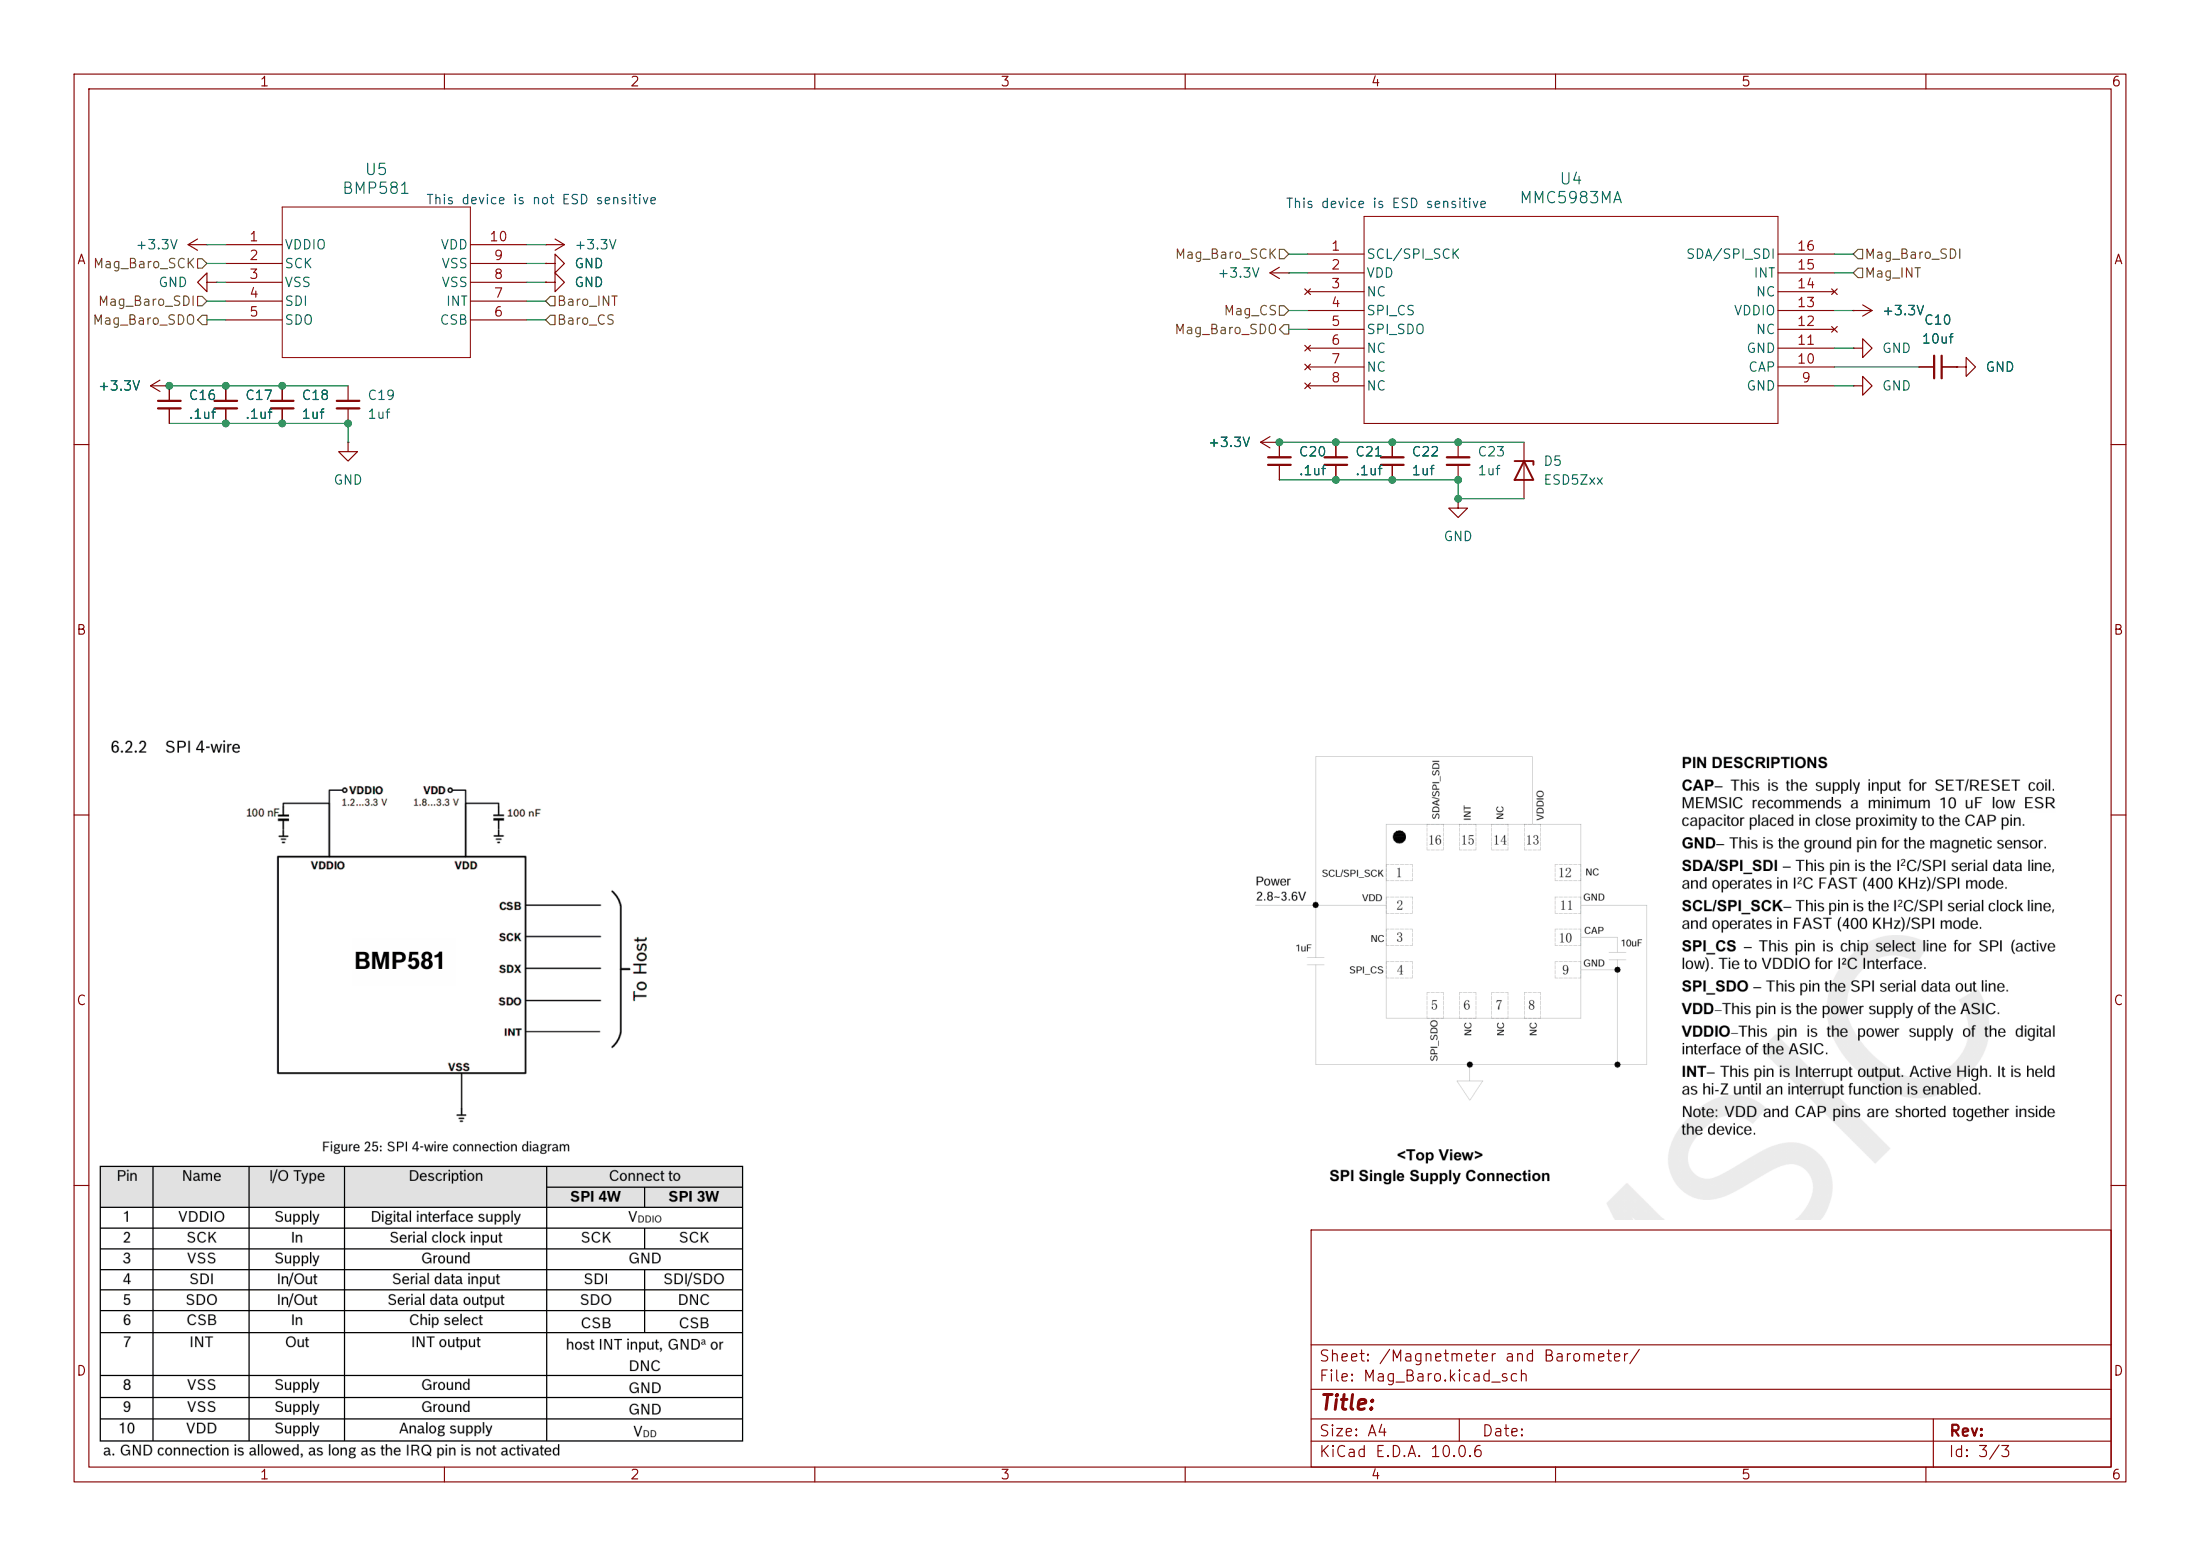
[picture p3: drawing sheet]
(kicad_sch
 (version 20260306)
 (generator "eeschema")
 (generator_version "10.0")
 (paper "A4")
 (lib_symbols
  (symbol "BMP581:BMP581"
   (pin_names
    (offset 0.254)) (exclude_from_sim no) (in_bom yes) (on_board yes)
   (in_pos_files yes)
   (duplicate_pin_numbers_are_jumpers no)
   (property "Reference" "U" (at 20.32 10.16 0) (show_name no) (do_not_autoplace no) (effects (font (size 1.524 1.524))))
   (property "Value" "BMP581" (at 20.32 7.62 0) (show_name no) (do_not_autoplace no) (effects (font (size 1.524 1.524))))
   (property "Footprint" "QFN10_BMP581_BOS" (at 0 0 0) (show_name no) (do_not_autoplace no) (hide yes) (effects (font (size 1.27 1.27)
    (italic yes))))
   (property "Datasheet" "BMP581" (at 0 0 0) (show_name no) (do_not_autoplace no) (hide yes) (effects (font (size 1.27 1.27)
    (italic yes))))
   (property "Description" "" (at 0 0 0) (show_name no) (do_not_autoplace no) (hide yes) (effects (font (size 1.27 1.27))))
   (property "ki_locked" "" (at 0 0 0) (show_name no) (do_not_autoplace no) (effects (font (size 1.27 1.27))))
   (symbol "BMP581_0_1"
    (polyline (pts (xy 7.62 5.08) (xy 7.62 -15.24)) (stroke (width 0.127) (type default)) (fill (type none)))
    (polyline (pts (xy 7.62 -15.24) (xy 33.02 -15.24)) (stroke (width 0.127) (type default)) (fill (type none)))
    (polyline (pts (xy 33.02 5.08) (xy 7.62 5.08)) (stroke (width 0.127) (type default)) (fill (type none)))
    (polyline (pts (xy 33.02 -15.24) (xy 33.02 5.08)) (stroke (width 0.127) (type default)) (fill (type none)))
    (pin power_in line (at 0 0 0) (length 7.62) (name "VDDIO" (effects (font (size 1.27 1.27)))) (number "1" (effects (font (size 1.27 1.27)))))
    (pin unspecified line (at 0 -2.54 0) (length 7.62) (name "SCK" (effects (font (size 1.27 1.27)))) (number "2" (effects (font (size 1.27 1.27)))))
    (pin power_out line (at 0 -5.08 0) (length 7.62) (name "VSS" (effects (font (size 1.27 1.27)))) (number "3" (effects (font (size 1.27 1.27)))))
    (pin unspecified line (at 0 -7.62 0) (length 7.62) (name "SDI" (effects (font (size 1.27 1.27)))) (number "4" (effects (font (size 1.27 1.27)))))
    (pin unspecified line (at 0 -10.16 0) (length 7.62) (name "SDO" (effects (font (size 1.27 1.27)))) (number "5" (effects (font (size 1.27 1.27)))))
    (pin unspecified line (at 40.64 -10.16 180) (length 7.62) (name "CSB" (effects (font (size 1.27 1.27)))) (number "6" (effects (font (size 1.27 1.27)))))
    (pin input line (at 40.64 -7.62 180) (length 7.62) (name "INT" (effects (font (size 1.27 1.27)))) (number "7" (effects (font (size 1.27 1.27)))))
    (pin power_out line (at 40.64 -5.08 180) (length 7.62) (name "VSS" (effects (font (size 1.27 1.27)))) (number "8" (effects (font (size 1.27 1.27)))))
    (pin power_out line (at 40.64 -2.54 180) (length 7.62) (name "VSS" (effects (font (size 1.27 1.27)))) (number "9" (effects (font (size 1.27 1.27)))))
    (pin power_in line (at 40.64 0 180) (length 7.62) (name "VDD" (effects (font (size 1.27 1.27)))) (number "10" (effects (font (size 1.27 1.27))))))
   (embedded_fonts no))
  (symbol "Device:C_Small"
   (pin_numbers (hide yes))
   (pin_names
    (offset 0.254) (hide yes)) (exclude_from_sim no) (in_bom yes) (on_board yes)
   (in_pos_files yes)
   (duplicate_pin_numbers_are_jumpers no)
   (property "Reference" "C" (at 0.254 1.778 0) (show_name no) (do_not_autoplace no) (effects (font (size 1.27 1.27)) (justify left)))
   (property "Value" "C_Small" (at 0.254 -2.032 0) (show_name no) (do_not_autoplace no) (effects (font (size 1.27 1.27)) (justify left)))
   (property "Footprint" "" (at 0 0 0) (show_name no) (do_not_autoplace no) (hide yes) (effects (font (size 1.27 1.27))))
   (property "Datasheet" "" (at 0 0 0) (show_name no) (do_not_autoplace no) (hide yes) (effects (font (size 1.27 1.27))))
   (property "Description" "Unpolarized capacitor, small symbol" (at 0 -10.16 0) (show_name no) (do_not_autoplace no) (hide yes) (effects (font (size 1.27 1.27))))
   (symbol "C_Small_0_1"
    (polyline (pts (xy -1.524 0.508) (xy 1.524 0.508)) (stroke (width 0.3048) (type default)) (fill (type none)))
    (polyline (pts (xy -1.524 -0.508) (xy 1.524 -0.508)) (stroke (width 0.3048) (type default)) (fill (type none))))
   (symbol "C_Small_1_1"
    (pin passive line (at 0 2.54 270) (length 2.032) (name "" (effects (font (size 1.27 1.27)))) (number "1" (effects (font (size 1.27 1.27)))))
    (pin passive line (at 0 -2.54 90) (length 2.032) (name "" (effects (font (size 1.27 1.27)))) (number "2" (effects (font (size 1.27 1.27))))))
   (embedded_fonts no))
  (symbol "Diode:ESD5Zxx"
   (pin_numbers (hide yes))
   (pin_names (hide yes)) (exclude_from_sim no) (in_bom yes) (on_board yes)
   (in_pos_files yes)
   (duplicate_pin_numbers_are_jumpers no)
   (property "Reference" "D" (at 0 2.54 0) (show_name no) (do_not_autoplace no) (effects (font (size 1.27 1.27))))
   (property "Value" "ESD5Zxx" (at 0 -2.54 0) (show_name no) (do_not_autoplace no) (effects (font (size 1.27 1.27))))
   (property "Footprint" "Diode_SMD:D_SOD-523" (at 0 -4.445 0) (show_name no) (do_not_autoplace no) (hide yes) (effects (font (size 1.27 1.27))))
   (property "Datasheet" "https://www.onsemi.com/pdf/datasheet/esd5z2.5t1-d.pdf" (at 0 0 0) (show_name no) (do_not_autoplace no) (hide yes) (effects (font (size 1.27 1.27))))
   (property "Description" "ESD Protection Diode, SOD-523" (at 0 0 0) (show_name no) (do_not_autoplace no) (hide yes) (effects (font (size 1.27 1.27))))
   (symbol "ESD5Zxx_0_1"
    (polyline (pts (xy -1.27 -1.27) (xy -1.27 1.27) (xy -0.762 1.27)) (stroke (width 0.254) (type default)) (fill (type none)))
    (polyline (pts (xy 1.27 0) (xy -1.27 0)) (stroke (width 0) (type default)) (fill (type none)))
    (polyline (pts (xy 1.27 -1.27) (xy 1.27 1.27) (xy -1.27 0) (xy 1.27 -1.27)) (stroke (width 0.254) (type default)) (fill (type none))))
   (symbol "ESD5Zxx_1_1"
    (pin passive line (at -3.81 0 0) (length 2.54) (name "K" (effects (font (size 1.27 1.27)))) (number "1" (effects (font (size 1.27 1.27)))))
    (pin passive line (at 3.81 0 180) (length 2.54) (name "A" (effects (font (size 1.27 1.27)))) (number "2" (effects (font (size 1.27 1.27))))))
   (embedded_fonts no))
  (symbol "MMC5983MA:MMC5983MA"
   (pin_names
    (offset 0.254)) (exclude_from_sim no) (in_bom yes) (on_board yes)
   (in_pos_files yes)
   (duplicate_pin_numbers_are_jumpers no)
   (property "Reference" "U" (at 35.56 10.16 0) (show_name no) (do_not_autoplace no) (effects (font (size 1.524 1.524))))
   (property "Value" "MMC5983MA" (at 35.56 7.62 0) (show_name no) (do_not_autoplace no) (effects (font (size 1.524 1.524))))
   (property "Footprint" "MMC5983MA_MEM" (at 0 0 0) (show_name no) (do_not_autoplace no) (hide yes) (effects (font (size 1.27 1.27)
    (italic yes))))
   (property "Datasheet" "MMC5983MA" (at 0 0 0) (show_name no) (do_not_autoplace no) (hide yes) (effects (font (size 1.27 1.27)
    (italic yes))))
   (property "Description" "" (at 0 0 0) (show_name no) (do_not_autoplace no) (hide yes) (effects (font (size 1.27 1.27))))
   (property "ki_locked" "" (at 0 0 0) (show_name no) (do_not_autoplace no) (effects (font (size 1.27 1.27))))
   (symbol "MMC5983MA_0_1"
    (polyline (pts (xy 7.62 5.08) (xy 7.62 -22.86)) (stroke (width 0.127) (type default)) (fill (type none)))
    (polyline (pts (xy 7.62 -22.86) (xy 63.5 -22.86)) (stroke (width 0.127) (type default)) (fill (type none)))
    (polyline (pts (xy 63.5 5.08) (xy 7.62 5.08)) (stroke (width 0.127) (type default)) (fill (type none)))
    (polyline (pts (xy 63.5 -22.86) (xy 63.5 5.08)) (stroke (width 0.127) (type default)) (fill (type none)))
    (pin input line (at 0 0 0) (length 7.62) (name "SCL/SPI_SCK" (effects (font (size 1.27 1.27)))) (number "1" (effects (font (size 1.27 1.27)))))
    (pin power_in line (at 0 -2.54 0) (length 7.62) (name "VDD" (effects (font (size 1.27 1.27)))) (number "2" (effects (font (size 1.27 1.27)))))
    (pin no_connect line (at 0 -5.08 0) (length 7.62) (name "NC" (effects (font (size 1.27 1.27)))) (number "3" (effects (font (size 1.27 1.27)))))
    (pin input line (at 0 -7.62 0) (length 7.62) (name "SPI_CS" (effects (font (size 1.27 1.27)))) (number "4" (effects (font (size 1.27 1.27)))))
    (pin output line (at 0 -10.16 0) (length 7.62) (name "SPI_SDO" (effects (font (size 1.27 1.27)))) (number "5" (effects (font (size 1.27 1.27)))))
    (pin no_connect line (at 0 -12.7 0) (length 7.62) (name "NC" (effects (font (size 1.27 1.27)))) (number "6" (effects (font (size 1.27 1.27)))))
    (pin no_connect line (at 0 -15.24 0) (length 7.62) (name "NC" (effects (font (size 1.27 1.27)))) (number "7" (effects (font (size 1.27 1.27)))))
    (pin no_connect line (at 0 -17.78 0) (length 7.62) (name "NC" (effects (font (size 1.27 1.27)))) (number "8" (effects (font (size 1.27 1.27)))))
    (pin power_out line (at 71.12 -17.78 180) (length 7.62) (name "GND" (effects (font (size 1.27 1.27)))) (number "9" (effects (font (size 1.27 1.27)))))
    (pin power_in line (at 71.12 -15.24 180) (length 7.62) (name "CAP" (effects (font (size 1.27 1.27)))) (number "10" (effects (font (size 1.27 1.27)))))
    (pin power_out line (at 71.12 -12.7 180) (length 7.62) (name "GND" (effects (font (size 1.27 1.27)))) (number "11" (effects (font (size 1.27 1.27)))))
    (pin no_connect line (at 71.12 -10.16 180) (length 7.62) (name "NC" (effects (font (size 1.27 1.27)))) (number "12" (effects (font (size 1.27 1.27)))))
    (pin power_in line (at 71.12 -7.62 180) (length 7.62) (name "VDDIO" (effects (font (size 1.27 1.27)))) (number "13" (effects (font (size 1.27 1.27)))))
    (pin no_connect line (at 71.12 -5.08 180) (length 7.62) (name "NC" (effects (font (size 1.27 1.27)))) (number "14" (effects (font (size 1.27 1.27)))))
    (pin output line (at 71.12 -2.54 180) (length 7.62) (name "INT" (effects (font (size 1.27 1.27)))) (number "15" (effects (font (size 1.27 1.27)))))
    (pin bidirectional line (at 71.12 0 180) (length 7.62) (name "SDA/SPI_SDI" (effects (font (size 1.27 1.27)))) (number "16" (effects (font (size 1.27 1.27))))))
   (embedded_fonts no))
  (symbol "power:+3.3V"
   (power global)
   (pin_numbers (hide yes))
   (pin_names
    (offset 0) (hide yes)) (exclude_from_sim no) (in_bom yes) (on_board yes)
   (in_pos_files yes)
   (duplicate_pin_numbers_are_jumpers no)
   (property "Reference" "#PWR" (at 0 -3.81 0) (show_name no) (do_not_autoplace no) (hide yes) (effects (font (size 1.27 1.27))))
   (property "Value" "+3.3V" (at 0 3.556 0) (show_name no) (do_not_autoplace no) (effects (font (size 1.27 1.27))))
   (property "Footprint" "" (at 0 0 0) (show_name no) (do_not_autoplace no) (hide yes) (effects (font (size 1.27 1.27))))
   (property "Datasheet" "" (at 0 0 0) (show_name no) (do_not_autoplace no) (hide yes) (effects (font (size 1.27 1.27))))
   (property "Description" "Power symbol creates a global label with name \"+3.3V\"" (at 0 0 0) (show_name no) (do_not_autoplace no) (hide yes) (effects (font (size 1.27 1.27))))
   (symbol "+3.3V_0_1"
    (polyline (pts (xy -0.762 1.27) (xy 0 2.54)) (stroke (width 0) (type default)) (fill (type none)))
    (polyline (pts (xy 0 2.54) (xy 0.762 1.27)) (stroke (width 0) (type default)) (fill (type none)))
    (polyline (pts (xy 0 0) (xy 0 2.54)) (stroke (width 0) (type default)) (fill (type none))))
   (symbol "+3.3V_1_1"
    (pin power_in line (at 0 0 90) (length 0) (name "" (effects (font (size 1.27 1.27)))) (number "1" (effects (font (size 1.27 1.27))))))
   (embedded_fonts no))
  (symbol "power:GND"
   (power global)
   (pin_numbers (hide yes))
   (pin_names
    (offset 0) (hide yes)) (exclude_from_sim no) (in_bom yes) (on_board yes)
   (in_pos_files yes)
   (duplicate_pin_numbers_are_jumpers no)
   (property "Reference" "#PWR" (at 0 -6.35 0) (show_name no) (do_not_autoplace no) (hide yes) (effects (font (size 1.27 1.27))))
   (property "Value" "GND" (at 0 -3.81 0) (show_name no) (do_not_autoplace no) (effects (font (size 1.27 1.27))))
   (property "Footprint" "" (at 0 0 0) (show_name no) (do_not_autoplace no) (hide yes) (effects (font (size 1.27 1.27))))
   (property "Datasheet" "" (at 0 0 0) (show_name no) (do_not_autoplace no) (hide yes) (effects (font (size 1.27 1.27))))
   (property "Description" "Power symbol creates a global label with name \"GND\" , ground" (at 0 0 0) (show_name no) (do_not_autoplace no) (hide yes) (effects (font (size 1.27 1.27))))
   (symbol "GND_0_1"
    (polyline (pts (xy 0 0) (xy 0 -1.27) (xy 1.27 -1.27) (xy 0 -2.54) (xy -1.27 -1.27) (xy 0 -1.27)) (stroke (width 0) (type default)) (fill (type none))))
   (symbol "GND_1_1"
    (pin power_in line (at 0 0 270) (length 0) (name "" (effects (font (size 1.27 1.27)))) (number "1" (effects (font (size 1.27 1.27))))))
   (embedded_fonts no)))
 (text "This device is not ESD sensitive\n"
  (exclude_from_sim no)
  (at 73.152 27.178 0)
  (effects (font (size 1.27 1.27))))
 (text "This device is ESD sensitive\n"
  (exclude_from_sim no)
  (at 187.198 27.686 0)
  (effects (font (size 1.27 1.27))))
 (junction
  (at 38.1 57.15)
  (diameter 0)
  (color 0 0 0 0))
 (junction
  (at 196.85 67.31)
  (diameter 0)
  (color 0 0 0 0))
 (junction
  (at 196.85 59.69)
  (diameter 0)
  (color 0 0 0 0))
 (junction
  (at 30.48 57.15)
  (diameter 0)
  (color 0 0 0 0))
 (junction
  (at 38.1 52.07)
  (diameter 0)
  (color 0 0 0 0))
 (junction
  (at 180.34 64.77)
  (diameter 0)
  (color 0 0 0 0))
 (junction
  (at 30.48 52.07)
  (diameter 0)
  (color 0 0 0 0))
 (junction
  (at 180.34 59.69)
  (diameter 0)
  (color 0 0 0 0))
 (junction
  (at 46.99 57.15)
  (diameter 0)
  (color 0 0 0 0))
 (junction
  (at 196.85 64.77)
  (diameter 0)
  (color 0 0 0 0))
 (junction
  (at 22.86 52.07)
  (diameter 0)
  (color 0 0 0 0))
 (junction
  (at 172.72 59.69)
  (diameter 0)
  (color 0 0 0 0))
 (junction
  (at 187.96 64.77)
  (diameter 0)
  (color 0 0 0 0))
 (junction
  (at 187.96 59.69)
  (diameter 0)
  (color 0 0 0 0))
 (wire
  (pts (xy 196.85 59.69) (xy 205.74 59.69))
  (stroke (width 0) (type default)))
 (wire
  (pts (xy 30.48 57.15) (xy 38.1 57.15))
  (stroke (width 0) (type default)))
 (wire
  (pts (xy 73.66 38.1) (xy 71.12 38.1))
  (stroke (width 0) (type default)))
 (wire
  (pts (xy 196.85 67.31) (xy 196.85 64.77))
  (stroke (width 0) (type default)))
 (wire
  (pts (xy 38.1 52.07) (xy 46.99 52.07))
  (stroke (width 0) (type default)))
 (wire
  (pts (xy 73.66 43.18) (xy 71.12 43.18))
  (stroke (width 0) (type default)))
 (wire
  (pts (xy 46.99 59.69) (xy 46.99 57.15))
  (stroke (width 0) (type default)))
 (wire
  (pts (xy 29.21 38.1) (xy 30.48 38.1))
  (stroke (width 0) (type default)))
 (wire
  (pts (xy 27.94 43.18) (xy 30.48 43.18))
  (stroke (width 0) (type default)))
 (wire
  (pts (xy 27.94 35.56) (xy 30.48 35.56))
  (stroke (width 0) (type default)))
 (wire
  (pts (xy 187.96 59.69) (xy 196.85 59.69))
  (stroke (width 0) (type default)))
 (wire
  (pts (xy 172.72 64.77) (xy 180.34 64.77))
  (stroke (width 0) (type default)))
 (wire
  (pts (xy 73.66 35.56) (xy 71.12 35.56))
  (stroke (width 0) (type default)))
 (wire
  (pts (xy 71.12 33.02) (xy 73.66 33.02))
  (stroke (width 0) (type default)))
 (wire
  (pts (xy 196.85 67.31) (xy 205.74 67.31))
  (stroke (width 0) (type default)))
 (wire
  (pts (xy 27.94 40.64) (xy 30.48 40.64))
  (stroke (width 0) (type default)))
 (wire
  (pts (xy 173.99 41.91) (xy 176.53 41.91))
  (stroke (width 0) (type default)))
 (wire
  (pts (xy 250.19 34.29) (xy 247.65 34.29))
  (stroke (width 0) (type default)))
 (wire
  (pts (xy 187.96 64.77) (xy 196.85 64.77))
  (stroke (width 0) (type default)))
 (wire
  (pts (xy 180.34 59.69) (xy 187.96 59.69))
  (stroke (width 0) (type default)))
 (wire
  (pts (xy 30.48 52.07) (xy 38.1 52.07))
  (stroke (width 0) (type default)))
 (wire
  (pts (xy 27.94 33.02) (xy 30.48 33.02))
  (stroke (width 0) (type default)))
 (wire
  (pts (xy 173.99 36.83) (xy 176.53 36.83))
  (stroke (width 0) (type default)))
 (wire
  (pts (xy 247.65 49.53) (xy 259.08 49.53))
  (stroke (width 0) (type default)))
 (wire
  (pts (xy 22.86 52.07) (xy 30.48 52.07))
  (stroke (width 0) (type default)))
 (wire
  (pts (xy 250.19 52.07) (xy 247.65 52.07))
  (stroke (width 0) (type default)))
 (wire
  (pts (xy 22.86 57.15) (xy 30.48 57.15))
  (stroke (width 0) (type default)))
 (wire
  (pts (xy 172.72 59.69) (xy 180.34 59.69))
  (stroke (width 0) (type default)))
 (wire
  (pts (xy 71.12 40.64) (xy 73.66 40.64))
  (stroke (width 0) (type default)))
 (wire
  (pts (xy 38.1 57.15) (xy 46.99 57.15))
  (stroke (width 0) (type default)))
 (wire
  (pts (xy 247.65 36.83) (xy 250.19 36.83))
  (stroke (width 0) (type default)))
 (wire
  (pts (xy 180.34 64.77) (xy 187.96 64.77))
  (stroke (width 0) (type default)))
 (wire
  (pts (xy 173.99 44.45) (xy 176.53 44.45))
  (stroke (width 0) (type default)))
 (wire
  (pts (xy 247.65 41.91) (xy 250.19 41.91))
  (stroke (width 0) (type default)))
 (wire
  (pts (xy 250.19 46.99) (xy 247.65 46.99))
  (stroke (width 0) (type default)))
 (wire
  (pts (xy 173.99 34.29) (xy 176.53 34.29))
  (stroke (width 0) (type default)))
 (image
  (at 57.15 177.165)
  (data))
 (image
  (at 224.79 127)
  (data))
 (image
  (at 54.61 127.635)
  (data))
 (hierarchical_label "Mag_CS"
  (shape input)
  (at 173.99 41.91 180)
  (effects (font (size 1.27 1.27)) (justify right)))
 (hierarchical_label "Mag_Baro_SDI"
  (shape input)
  (at 27.94 40.64 180)
  (effects (font (size 1.27 1.27)) (justify right)))
 (hierarchical_label "Mag_Baro_SCK"
  (shape input)
  (at 27.94 35.56 180)
  (effects (font (size 1.27 1.27)) (justify right)))
 (hierarchical_label "Mag_Baro_SCK"
  (shape input)
  (at 173.99 34.29 180)
  (effects (font (size 1.27 1.27)) (justify right)))
 (hierarchical_label "Mag_INT"
  (shape input)
  (at 250.19 36.83 0)
  (effects (font (size 1.27 1.27)) (justify left)))
 (hierarchical_label "Baro_INT"
  (shape input)
  (at 73.66 40.64 0)
  (effects (font (size 1.27 1.27)) (justify left)))
 (hierarchical_label "Mag_Baro_SDO"
  (shape output)
  (at 27.94 43.18 180)
  (effects (font (size 1.27 1.27)) (justify right)))
 (hierarchical_label "Mag_Baro_SDI"
  (shape input)
  (at 250.19 34.29 0)
  (effects (font (size 1.27 1.27)) (justify left)))
 (hierarchical_label "Mag_Baro_SDO"
  (shape output)
  (at 173.99 44.45 180)
  (effects (font (size 1.27 1.27)) (justify right)))
 (hierarchical_label "Baro_CS"
  (shape input)
  (at 73.66 43.18 0)
  (effects (font (size 1.27 1.27)) (justify left)))
 (symbol
  (lib_id "power:+3.3V")
  (at 73.66 33.02 270)
  (unit 1)
  (body_style 1)
  (exclude_from_sim no)
  (in_bom yes)
  (on_board yes)
  (in_pos_files yes)
  (dnp no)
  (fields_autoplaced yes)
  (property "Reference" "#PWR022" (at 69.85 33.02 0) (hide yes) (show_name no) (do_not_autoplace no) (effects (font (size 1.27 1.27))))
  (property "Value" "+3.3V" (at 77.47 33.0199 90) (show_name no) (do_not_autoplace no) (effects (font (size 1.27 1.27)) (justify left)))
  (property "Footprint" "" (at 73.66 33.02 0) (hide yes) (show_name no) (do_not_autoplace no) (effects (font (size 1.27 1.27))))
  (property "Datasheet" "" (at 73.66 33.02 0) (hide yes) (show_name no) (do_not_autoplace no) (effects (font (size 1.27 1.27))))
  (property "Description" "Power symbol creates a global label with name \"+3.3V\"" (at 73.66 33.02 0) (hide yes) (show_name no) (do_not_autoplace no) (effects (font (size 1.27 1.27))))
  (pin "1"))
 (symbol
  (lib_id "power:GND")
  (at 196.85 67.31 0)
  (unit 1)
  (body_style 1)
  (exclude_from_sim no)
  (in_bom yes)
  (on_board yes)
  (in_pos_files yes)
  (dnp no)
  (fields_autoplaced yes)
  (property "Reference" "#PWR033" (at 196.85 73.66 0) (hide yes) (show_name no) (do_not_autoplace no) (effects (font (size 1.27 1.27))))
  (property "Value" "GND" (at 196.85 72.39 0) (show_name no) (do_not_autoplace no) (effects (font (size 1.27 1.27))))
  (property "Footprint" "" (at 196.85 67.31 0) (hide yes) (show_name no) (do_not_autoplace no) (effects (font (size 1.27 1.27))))
  (property "Datasheet" "" (at 196.85 67.31 0) (hide yes) (show_name no) (do_not_autoplace no) (effects (font (size 1.27 1.27))))
  (property "Description" "Power symbol creates a global label with name \"GND\" , ground" (at 196.85 67.31 0) (hide yes) (show_name no) (do_not_autoplace no) (effects (font (size 1.27 1.27))))
  (pin "1"))
 (symbol
  (lib_id "Device:C_Small")
  (at 30.48 54.61 0)
  (unit 1)
  (body_style 1)
  (exclude_from_sim no)
  (in_bom yes)
  (on_board yes)
  (in_pos_files yes)
  (dnp no)
  (fields_autoplaced yes)
  (property "Reference" "C17" (at 33.02 53.3399 0) (show_name no) (do_not_autoplace no) (effects (font (size 1.27 1.27)) (justify left)))
  (property "Value" ".1uf" (at 33.02 55.8799 0) (show_name no) (do_not_autoplace no) (effects (font (size 1.27 1.27)) (justify left)))
  (property "Footprint" "Capacitor_SMD:C_0805_2012Metric_Pad1.18x1.45mm_HandSolder" (at 30.48 54.61 0) (hide yes) (show_name no) (do_not_autoplace no) (effects (font (size 1.27 1.27))))
  (property "Datasheet" "" (at 30.48 54.61 0) (hide yes) (show_name no) (do_not_autoplace no) (effects (font (size 1.27 1.27))))
  (property "Description" "Unpolarized capacitor, small symbol" (at 30.48 64.77 0) (hide yes) (show_name no) (do_not_autoplace no) (effects (font (size 1.27 1.27))))
  (pin "2")
  (pin "1"))
 (symbol
  (lib_id "BMP581:BMP581")
  (at 30.48 33.02 0)
  (unit 1)
  (body_style 1)
  (exclude_from_sim no)
  (in_bom yes)
  (on_board yes)
  (in_pos_files yes)
  (dnp no)
  (fields_autoplaced yes)
  (property "Reference" "U5" (at 50.8 22.86 0) (show_name no) (do_not_autoplace no) (effects (font (size 1.524 1.524))))
  (property "Value" "BMP581" (at 50.8 25.4 0) (show_name no) (do_not_autoplace no) (effects (font (size 1.524 1.524))))
  (property "Footprint" "BMP581:QFN10_BMP581_BOS" (at 30.48 33.02 0) (hide yes) (show_name no) (do_not_autoplace no) (effects (font (size 1.27 1.27)
    (italic yes))))
  (property "Datasheet" "BMP581" (at 30.48 33.02 0) (hide yes) (show_name no) (do_not_autoplace no) (effects (font (size 1.27 1.27)
    (italic yes))))
  (property "Description" "" (at 30.48 33.02 0) (hide yes) (show_name no) (do_not_autoplace no) (effects (font (size 1.27 1.27))))
  (pin "1")
  (pin "4")
  (pin "3")
  (pin "2")
  (pin "8")
  (pin "6")
  (pin "7")
  (pin "9")
  (pin "5")
  (pin "10"))
 (symbol
  (lib_id "power:+3.3V")
  (at 172.72 59.69 90)
  (unit 1)
  (body_style 1)
  (exclude_from_sim no)
  (in_bom yes)
  (on_board yes)
  (in_pos_files yes)
  (dnp no)
  (fields_autoplaced yes)
  (property "Reference" "#PWR032" (at 176.53 59.69 0) (hide yes) (show_name no) (do_not_autoplace no) (effects (font (size 1.27 1.27))))
  (property "Value" "+3.3V" (at 168.91 59.6899 90) (show_name no) (do_not_autoplace no) (effects (font (size 1.27 1.27)) (justify left)))
  (property "Footprint" "" (at 172.72 59.69 0) (hide yes) (show_name no) (do_not_autoplace no) (effects (font (size 1.27 1.27))))
  (property "Datasheet" "" (at 172.72 59.69 0) (hide yes) (show_name no) (do_not_autoplace no) (effects (font (size 1.27 1.27))))
  (property "Description" "Power symbol creates a global label with name \"+3.3V\"" (at 172.72 59.69 0) (hide yes) (show_name no) (do_not_autoplace no) (effects (font (size 1.27 1.27))))
  (pin "1"))
 (symbol
  (lib_id "Device:C_Small")
  (at 22.86 54.61 0)
  (unit 1)
  (body_style 1)
  (exclude_from_sim no)
  (in_bom yes)
  (on_board yes)
  (in_pos_files yes)
  (dnp no)
  (fields_autoplaced yes)
  (property "Reference" "C16" (at 25.4 53.3399 0) (show_name no) (do_not_autoplace no) (effects (font (size 1.27 1.27)) (justify left)))
  (property "Value" ".1uf" (at 25.4 55.8799 0) (show_name no) (do_not_autoplace no) (effects (font (size 1.27 1.27)) (justify left)))
  (property "Footprint" "Capacitor_SMD:C_0805_2012Metric_Pad1.18x1.45mm_HandSolder" (at 22.86 54.61 0) (hide yes) (show_name no) (do_not_autoplace no) (effects (font (size 1.27 1.27))))
  (property "Datasheet" "" (at 22.86 54.61 0) (hide yes) (show_name no) (do_not_autoplace no) (effects (font (size 1.27 1.27))))
  (property "Description" "Unpolarized capacitor, small symbol" (at 22.86 64.77 0) (hide yes) (show_name no) (do_not_autoplace no) (effects (font (size 1.27 1.27))))
  (pin "2")
  (pin "1"))
 (symbol
  (lib_id "Device:C_Small")
  (at 46.99 54.61 0)
  (unit 1)
  (body_style 1)
  (exclude_from_sim no)
  (in_bom yes)
  (on_board yes)
  (in_pos_files yes)
  (dnp no)
  (fields_autoplaced yes)
  (property "Reference" "C19" (at 49.53 53.3399 0) (show_name no) (do_not_autoplace no) (effects (font (size 1.27 1.27)) (justify left)))
  (property "Value" "1uf" (at 49.53 55.8799 0) (show_name no) (do_not_autoplace no) (effects (font (size 1.27 1.27)) (justify left)))
  (property "Footprint" "Capacitor_SMD:C_0805_2012Metric_Pad1.18x1.45mm_HandSolder" (at 46.99 54.61 0) (hide yes) (show_name no) (do_not_autoplace no) (effects (font (size 1.27 1.27))))
  (property "Datasheet" "" (at 46.99 54.61 0) (hide yes) (show_name no) (do_not_autoplace no) (effects (font (size 1.27 1.27))))
  (property "Description" "Unpolarized capacitor, small symbol" (at 46.99 64.77 0) (hide yes) (show_name no) (do_not_autoplace no) (effects (font (size 1.27 1.27))))
  (pin "2")
  (pin "1"))
 (symbol
  (lib_id "power:GND")
  (at 250.19 46.99 90)
  (unit 1)
  (body_style 1)
  (exclude_from_sim no)
  (in_bom yes)
  (on_board yes)
  (in_pos_files yes)
  (dnp no)
  (fields_autoplaced yes)
  (property "Reference" "#PWR027" (at 256.54 46.99 0) (hide yes) (show_name no) (do_not_autoplace no) (effects (font (size 1.27 1.27))))
  (property "Value" "GND" (at 254 46.9899 90) (show_name no) (do_not_autoplace no) (effects (font (size 1.27 1.27)) (justify right)))
  (property "Footprint" "" (at 250.19 46.99 0) (hide yes) (show_name no) (do_not_autoplace no) (effects (font (size 1.27 1.27))))
  (property "Datasheet" "" (at 250.19 46.99 0) (hide yes) (show_name no) (do_not_autoplace no) (effects (font (size 1.27 1.27))))
  (property "Description" "Power symbol creates a global label with name \"GND\" , ground" (at 250.19 46.99 0) (hide yes) (show_name no) (do_not_autoplace no) (effects (font (size 1.27 1.27))))
  (pin "1"))
 (symbol
  (lib_id "power:GND")
  (at 250.19 52.07 90)
  (unit 1)
  (body_style 1)
  (exclude_from_sim no)
  (in_bom yes)
  (on_board yes)
  (in_pos_files yes)
  (dnp no)
  (fields_autoplaced yes)
  (property "Reference" "#PWR028" (at 256.54 52.07 0) (hide yes) (show_name no) (do_not_autoplace no) (effects (font (size 1.27 1.27))))
  (property "Value" "GND" (at 254 52.0699 90) (show_name no) (do_not_autoplace no) (effects (font (size 1.27 1.27)) (justify right)))
  (property "Footprint" "" (at 250.19 52.07 0) (hide yes) (show_name no) (do_not_autoplace no) (effects (font (size 1.27 1.27))))
  (property "Datasheet" "" (at 250.19 52.07 0) (hide yes) (show_name no) (do_not_autoplace no) (effects (font (size 1.27 1.27))))
  (property "Description" "Power symbol creates a global label with name \"GND\" , ground" (at 250.19 52.07 0) (hide yes) (show_name no) (do_not_autoplace no) (effects (font (size 1.27 1.27))))
  (pin "1"))
 (symbol
  (lib_id "Device:C_Small")
  (at 196.85 62.23 0)
  (unit 1)
  (body_style 1)
  (exclude_from_sim no)
  (in_bom yes)
  (on_board yes)
  (in_pos_files yes)
  (dnp no)
  (fields_autoplaced yes)
  (property "Reference" "C23" (at 199.39 60.9599 0) (show_name no) (do_not_autoplace no) (effects (font (size 1.27 1.27)) (justify left)))
  (property "Value" "1uf" (at 199.39 63.4999 0) (show_name no) (do_not_autoplace no) (effects (font (size 1.27 1.27)) (justify left)))
  (property "Footprint" "Capacitor_SMD:C_0805_2012Metric_Pad1.18x1.45mm_HandSolder" (at 196.85 62.23 0) (hide yes) (show_name no) (do_not_autoplace no) (effects (font (size 1.27 1.27))))
  (property "Datasheet" "" (at 196.85 62.23 0) (hide yes) (show_name no) (do_not_autoplace no) (effects (font (size 1.27 1.27))))
  (property "Description" "Unpolarized capacitor, small symbol" (at 196.85 72.39 0) (hide yes) (show_name no) (do_not_autoplace no) (effects (font (size 1.27 1.27))))
  (pin "2")
  (pin "1"))
 (symbol
  (lib_id "power:GND")
  (at 46.99 59.69 0)
  (unit 1)
  (body_style 1)
  (exclude_from_sim no)
  (in_bom yes)
  (on_board yes)
  (in_pos_files yes)
  (dnp no)
  (fields_autoplaced yes)
  (property "Reference" "#PWR031" (at 46.99 66.04 0) (hide yes) (show_name no) (do_not_autoplace no) (effects (font (size 1.27 1.27))))
  (property "Value" "GND" (at 46.99 64.77 0) (show_name no) (do_not_autoplace no) (effects (font (size 1.27 1.27))))
  (property "Footprint" "" (at 46.99 59.69 0) (hide yes) (show_name no) (do_not_autoplace no) (effects (font (size 1.27 1.27))))
  (property "Datasheet" "" (at 46.99 59.69 0) (hide yes) (show_name no) (do_not_autoplace no) (effects (font (size 1.27 1.27))))
  (property "Description" "Power symbol creates a global label with name \"GND\" , ground" (at 46.99 59.69 0) (hide yes) (show_name no) (do_not_autoplace no) (effects (font (size 1.27 1.27))))
  (pin "1"))
 (symbol
  (lib_id "power:+3.3V")
  (at 250.19 41.91 270)
  (unit 1)
  (body_style 1)
  (exclude_from_sim no)
  (in_bom yes)
  (on_board yes)
  (in_pos_files yes)
  (dnp no)
  (fields_autoplaced yes)
  (property "Reference" "#PWR026" (at 246.38 41.91 0) (hide yes) (show_name no) (do_not_autoplace no) (effects (font (size 1.27 1.27))))
  (property "Value" "+3.3V" (at 254 41.9099 90) (show_name no) (do_not_autoplace no) (effects (font (size 1.27 1.27)) (justify left)))
  (property "Footprint" "" (at 250.19 41.91 0) (hide yes) (show_name no) (do_not_autoplace no) (effects (font (size 1.27 1.27))))
  (property "Datasheet" "" (at 250.19 41.91 0) (hide yes) (show_name no) (do_not_autoplace no) (effects (font (size 1.27 1.27))))
  (property "Description" "Power symbol creates a global label with name \"+3.3V\"" (at 250.19 41.91 0) (hide yes) (show_name no) (do_not_autoplace no) (effects (font (size 1.27 1.27))))
  (pin "1"))
 (symbol
  (lib_id "power:GND")
  (at 29.21 38.1 270)
  (unit 1)
  (body_style 1)
  (exclude_from_sim no)
  (in_bom yes)
  (on_board yes)
  (in_pos_files yes)
  (dnp no)
  (fields_autoplaced yes)
  (property "Reference" "#PWR023" (at 22.86 38.1 0) (hide yes) (show_name no) (do_not_autoplace no) (effects (font (size 1.27 1.27))))
  (property "Value" "GND" (at 25.4 38.0999 90) (show_name no) (do_not_autoplace no) (effects (font (size 1.27 1.27)) (justify right)))
  (property "Footprint" "" (at 29.21 38.1 0) (hide yes) (show_name no) (do_not_autoplace no) (effects (font (size 1.27 1.27))))
  (property "Datasheet" "" (at 29.21 38.1 0) (hide yes) (show_name no) (do_not_autoplace no) (effects (font (size 1.27 1.27))))
  (property "Description" "Power symbol creates a global label with name \"GND\" , ground" (at 29.21 38.1 0) (hide yes) (show_name no) (do_not_autoplace no) (effects (font (size 1.27 1.27))))
  (pin "1"))
 (symbol
  (lib_id "power:+3.3V")
  (at 27.94 33.02 90)
  (unit 1)
  (body_style 1)
  (exclude_from_sim no)
  (in_bom yes)
  (on_board yes)
  (in_pos_files yes)
  (dnp no)
  (fields_autoplaced yes)
  (property "Reference" "#PWR024" (at 31.75 33.02 0) (hide yes) (show_name no) (do_not_autoplace no) (effects (font (size 1.27 1.27))))
  (property "Value" "+3.3V" (at 24.13 33.0199 90) (show_name no) (do_not_autoplace no) (effects (font (size 1.27 1.27)) (justify left)))
  (property "Footprint" "" (at 27.94 33.02 0) (hide yes) (show_name no) (do_not_autoplace no) (effects (font (size 1.27 1.27))))
  (property "Datasheet" "" (at 27.94 33.02 0) (hide yes) (show_name no) (do_not_autoplace no) (effects (font (size 1.27 1.27))))
  (property "Description" "Power symbol creates a global label with name \"+3.3V\"" (at 27.94 33.02 0) (hide yes) (show_name no) (do_not_autoplace no) (effects (font (size 1.27 1.27))))
  (pin "1"))
 (symbol
  (lib_id "Device:C_Small")
  (at 180.34 62.23 0)
  (unit 1)
  (body_style 1)
  (exclude_from_sim no)
  (in_bom yes)
  (on_board yes)
  (in_pos_files yes)
  (dnp no)
  (fields_autoplaced yes)
  (property "Reference" "C21" (at 182.88 60.9599 0) (show_name no) (do_not_autoplace no) (effects (font (size 1.27 1.27)) (justify left)))
  (property "Value" ".1uf" (at 182.88 63.4999 0) (show_name no) (do_not_autoplace no) (effects (font (size 1.27 1.27)) (justify left)))
  (property "Footprint" "Capacitor_SMD:C_0805_2012Metric_Pad1.18x1.45mm_HandSolder" (at 180.34 62.23 0) (hide yes) (show_name no) (do_not_autoplace no) (effects (font (size 1.27 1.27))))
  (property "Datasheet" "" (at 180.34 62.23 0) (hide yes) (show_name no) (do_not_autoplace no) (effects (font (size 1.27 1.27))))
  (property "Description" "Unpolarized capacitor, small symbol" (at 180.34 72.39 0) (hide yes) (show_name no) (do_not_autoplace no) (effects (font (size 1.27 1.27))))
  (pin "2")
  (pin "1"))
 (symbol
  (lib_id "MMC5983MA:MMC5983MA")
  (at 176.53 34.29 0)
  (unit 1)
  (body_style 1)
  (exclude_from_sim no)
  (in_bom yes)
  (on_board yes)
  (in_pos_files yes)
  (dnp no)
  (fields_autoplaced yes)
  (property "Reference" "U4" (at 212.09 24.13 0) (show_name no) (do_not_autoplace no) (effects (font (size 1.524 1.524))))
  (property "Value" "MMC5983MA" (at 212.09 26.67 0) (show_name no) (do_not_autoplace no) (effects (font (size 1.524 1.524))))
  (property "Footprint" "MMC5983MA:MMC5983MA_MEM" (at 176.53 34.29 0) (hide yes) (show_name no) (do_not_autoplace no) (effects (font (size 1.27 1.27)
    (italic yes))))
  (property "Datasheet" "MMC5983MA" (at 176.53 34.29 0) (hide yes) (show_name no) (do_not_autoplace no) (effects (font (size 1.27 1.27)
    (italic yes))))
  (property "Description" "" (at 176.53 34.29 0) (hide yes) (show_name no) (do_not_autoplace no) (effects (font (size 1.27 1.27))))
  (pin "7")
  (pin "2")
  (pin "10")
  (pin "8")
  (pin "4")
  (pin "1")
  (pin "9")
  (pin "5")
  (pin "11")
  (pin "12")
  (pin "6")
  (pin "3")
  (pin "13")
  (pin "15")
  (pin "14")
  (pin "16"))
 (symbol
  (lib_id "power:GND")
  (at 73.66 38.1 90)
  (unit 1)
  (body_style 1)
  (exclude_from_sim no)
  (in_bom yes)
  (on_board yes)
  (in_pos_files yes)
  (dnp no)
  (fields_autoplaced yes)
  (property "Reference" "#PWR020" (at 80.01 38.1 0) (hide yes) (show_name no) (do_not_autoplace no) (effects (font (size 1.27 1.27))))
  (property "Value" "GND" (at 77.47 38.0999 90) (show_name no) (do_not_autoplace no) (effects (font (size 1.27 1.27)) (justify right)))
  (property "Footprint" "" (at 73.66 38.1 0) (hide yes) (show_name no) (do_not_autoplace no) (effects (font (size 1.27 1.27))))
  (property "Datasheet" "" (at 73.66 38.1 0) (hide yes) (show_name no) (do_not_autoplace no) (effects (font (size 1.27 1.27))))
  (property "Description" "Power symbol creates a global label with name \"GND\" , ground" (at 73.66 38.1 0) (hide yes) (show_name no) (do_not_autoplace no) (effects (font (size 1.27 1.27))))
  (pin "1"))
 (symbol
  (lib_id "Diode:ESD5Zxx")
  (at 205.74 63.5 270)
  (unit 1)
  (body_style 1)
  (exclude_from_sim no)
  (in_bom yes)
  (on_board yes)
  (in_pos_files yes)
  (dnp no)
  (fields_autoplaced yes)
  (property "Reference" "D5" (at 208.28 62.2299 90) (show_name no) (do_not_autoplace no) (effects (font (size 1.27 1.27)) (justify left)))
  (property "Value" "ESD5Zxx" (at 208.28 64.7699 90) (show_name no) (do_not_autoplace no) (effects (font (size 1.27 1.27)) (justify left)))
  (property "Footprint" "Diode_SMD:D_SOD-523" (at 201.295 63.5 0) (hide yes) (show_name no) (do_not_autoplace no) (effects (font (size 1.27 1.27))))
  (property "Datasheet" "https://www.onsemi.com/pdf/datasheet/esd5z2.5t1-d.pdf" (at 205.74 63.5 0) (hide yes) (show_name no) (do_not_autoplace no) (effects (font (size 1.27 1.27))))
  (property "Description" "ESD Protection Diode, SOD-523" (at 205.74 63.5 0) (hide yes) (show_name no) (do_not_autoplace no) (effects (font (size 1.27 1.27))))
  (pin "1")
  (pin "2"))
 (symbol
  (lib_id "Device:C_Small")
  (at 261.62 49.53 90)
  (unit 1)
  (body_style 1)
  (exclude_from_sim no)
  (in_bom yes)
  (on_board yes)
  (in_pos_files yes)
  (dnp no)
  (fields_autoplaced yes)
  (property "Reference" "C10" (at 261.62 43.18 90) (show_name no) (do_not_autoplace no) (effects (font (size 1.27 1.27))))
  (property "Value" "10uf" (at 261.62 45.72 90) (show_name no) (do_not_autoplace no) (effects (font (size 1.27 1.27))))
  (property "Footprint" "Capacitor_SMD:C_0805_2012Metric_Pad1.18x1.45mm_HandSolder" (at 261.62 49.53 0) (hide yes) (show_name no) (do_not_autoplace no) (effects (font (size 1.27 1.27))))
  (property "Datasheet" "" (at 261.62 49.53 0) (hide yes) (show_name no) (do_not_autoplace no) (effects (font (size 1.27 1.27))))
  (property "Description" "Unpolarized capacitor, small symbol" (at 271.78 49.53 0) (hide yes) (show_name no) (do_not_autoplace no) (effects (font (size 1.27 1.27))))
  (pin "1")
  (pin "2"))
 (symbol
  (lib_id "power:+3.3V")
  (at 173.99 36.83 90)
  (unit 1)
  (body_style 1)
  (exclude_from_sim no)
  (in_bom yes)
  (on_board yes)
  (in_pos_files yes)
  (dnp no)
  (fields_autoplaced yes)
  (property "Reference" "#PWR025" (at 177.8 36.83 0) (hide yes) (show_name no) (do_not_autoplace no) (effects (font (size 1.27 1.27))))
  (property "Value" "+3.3V" (at 170.18 36.8299 90) (show_name no) (do_not_autoplace no) (effects (font (size 1.27 1.27)) (justify left)))
  (property "Footprint" "" (at 173.99 36.83 0) (hide yes) (show_name no) (do_not_autoplace no) (effects (font (size 1.27 1.27))))
  (property "Datasheet" "" (at 173.99 36.83 0) (hide yes) (show_name no) (do_not_autoplace no) (effects (font (size 1.27 1.27))))
  (property "Description" "Power symbol creates a global label with name \"+3.3V\"" (at 173.99 36.83 0) (hide yes) (show_name no) (do_not_autoplace no) (effects (font (size 1.27 1.27))))
  (pin "1"))
 (symbol
  (lib_id "power:GND")
  (at 73.66 35.56 90)
  (unit 1)
  (body_style 1)
  (exclude_from_sim no)
  (in_bom yes)
  (on_board yes)
  (in_pos_files yes)
  (dnp no)
  (fields_autoplaced yes)
  (property "Reference" "#PWR021" (at 80.01 35.56 0) (hide yes) (show_name no) (do_not_autoplace no) (effects (font (size 1.27 1.27))))
  (property "Value" "GND" (at 77.47 35.5599 90) (show_name no) (do_not_autoplace no) (effects (font (size 1.27 1.27)) (justify right)))
  (property "Footprint" "" (at 73.66 35.56 0) (hide yes) (show_name no) (do_not_autoplace no) (effects (font (size 1.27 1.27))))
  (property "Datasheet" "" (at 73.66 35.56 0) (hide yes) (show_name no) (do_not_autoplace no) (effects (font (size 1.27 1.27))))
  (property "Description" "Power symbol creates a global label with name \"GND\" , ground" (at 73.66 35.56 0) (hide yes) (show_name no) (do_not_autoplace no) (effects (font (size 1.27 1.27))))
  (pin "1"))
 (symbol
  (lib_id "power:+3.3V")
  (at 22.86 52.07 90)
  (unit 1)
  (body_style 1)
  (exclude_from_sim no)
  (in_bom yes)
  (on_board yes)
  (in_pos_files yes)
  (dnp no)
  (fields_autoplaced yes)
  (property "Reference" "#PWR030" (at 26.67 52.07 0) (hide yes) (show_name no) (do_not_autoplace no) (effects (font (size 1.27 1.27))))
  (property "Value" "+3.3V" (at 19.05 52.0699 90) (show_name no) (do_not_autoplace no) (effects (font (size 1.27 1.27)) (justify left)))
  (property "Footprint" "" (at 22.86 52.07 0) (hide yes) (show_name no) (do_not_autoplace no) (effects (font (size 1.27 1.27))))
  (property "Datasheet" "" (at 22.86 52.07 0) (hide yes) (show_name no) (do_not_autoplace no) (effects (font (size 1.27 1.27))))
  (property "Description" "Power symbol creates a global label with name \"+3.3V\"" (at 22.86 52.07 0) (hide yes) (show_name no) (do_not_autoplace no) (effects (font (size 1.27 1.27))))
  (pin "1"))
 (symbol
  (lib_id "power:GND")
  (at 264.16 49.53 90)
  (unit 1)
  (body_style 1)
  (exclude_from_sim no)
  (in_bom yes)
  (on_board yes)
  (in_pos_files yes)
  (dnp no)
  (fields_autoplaced yes)
  (property "Reference" "#PWR029" (at 270.51 49.53 0) (hide yes) (show_name no) (do_not_autoplace no) (effects (font (size 1.27 1.27))))
  (property "Value" "GND" (at 267.97 49.5299 90) (show_name no) (do_not_autoplace no) (effects (font (size 1.27 1.27)) (justify right)))
  (property "Footprint" "" (at 264.16 49.53 0) (hide yes) (show_name no) (do_not_autoplace no) (effects (font (size 1.27 1.27))))
  (property "Datasheet" "" (at 264.16 49.53 0) (hide yes) (show_name no) (do_not_autoplace no) (effects (font (size 1.27 1.27))))
  (property "Description" "Power symbol creates a global label with name \"GND\" , ground" (at 264.16 49.53 0) (hide yes) (show_name no) (do_not_autoplace no) (effects (font (size 1.27 1.27))))
  (pin "1"))
 (symbol
  (lib_id "Device:C_Small")
  (at 187.96 62.23 0)
  (unit 1)
  (body_style 1)
  (exclude_from_sim no)
  (in_bom yes)
  (on_board yes)
  (in_pos_files yes)
  (dnp no)
  (fields_autoplaced yes)
  (property "Reference" "C22" (at 190.5 60.9599 0) (show_name no) (do_not_autoplace no) (effects (font (size 1.27 1.27)) (justify left)))
  (property "Value" "1uf" (at 190.5 63.4999 0) (show_name no) (do_not_autoplace no) (effects (font (size 1.27 1.27)) (justify left)))
  (property "Footprint" "Capacitor_SMD:C_0805_2012Metric_Pad1.18x1.45mm_HandSolder" (at 187.96 62.23 0) (hide yes) (show_name no) (do_not_autoplace no) (effects (font (size 1.27 1.27))))
  (property "Datasheet" "" (at 187.96 62.23 0) (hide yes) (show_name no) (do_not_autoplace no) (effects (font (size 1.27 1.27))))
  (property "Description" "Unpolarized capacitor, small symbol" (at 187.96 72.39 0) (hide yes) (show_name no) (do_not_autoplace no) (effects (font (size 1.27 1.27))))
  (pin "2")
  (pin "1"))
 (symbol
  (lib_id "Device:C_Small")
  (at 38.1 54.61 0)
  (unit 1)
  (body_style 1)
  (exclude_from_sim no)
  (in_bom yes)
  (on_board yes)
  (in_pos_files yes)
  (dnp no)
  (fields_autoplaced yes)
  (property "Reference" "C18" (at 40.64 53.3399 0) (show_name no) (do_not_autoplace no) (effects (font (size 1.27 1.27)) (justify left)))
  (property "Value" "1uf" (at 40.64 55.8799 0) (show_name no) (do_not_autoplace no) (effects (font (size 1.27 1.27)) (justify left)))
  (property "Footprint" "Capacitor_SMD:C_0805_2012Metric_Pad1.18x1.45mm_HandSolder" (at 38.1 54.61 0) (hide yes) (show_name no) (do_not_autoplace no) (effects (font (size 1.27 1.27))))
  (property "Datasheet" "" (at 38.1 54.61 0) (hide yes) (show_name no) (do_not_autoplace no) (effects (font (size 1.27 1.27))))
  (property "Description" "Unpolarized capacitor, small symbol" (at 38.1 64.77 0) (hide yes) (show_name no) (do_not_autoplace no) (effects (font (size 1.27 1.27))))
  (pin "2")
  (pin "1"))
 (symbol
  (lib_id "Device:C_Small")
  (at 172.72 62.23 0)
  (unit 1)
  (body_style 1)
  (exclude_from_sim no)
  (in_bom yes)
  (on_board yes)
  (in_pos_files yes)
  (dnp no)
  (fields_autoplaced yes)
  (property "Reference" "C20" (at 175.26 60.9599 0) (show_name no) (do_not_autoplace no) (effects (font (size 1.27 1.27)) (justify left)))
  (property "Value" ".1uf" (at 175.26 63.4999 0) (show_name no) (do_not_autoplace no) (effects (font (size 1.27 1.27)) (justify left)))
  (property "Footprint" "Capacitor_SMD:C_0805_2012Metric_Pad1.18x1.45mm_HandSolder" (at 172.72 62.23 0) (hide yes) (show_name no) (do_not_autoplace no) (effects (font (size 1.27 1.27))))
  (property "Datasheet" "" (at 172.72 62.23 0) (hide yes) (show_name no) (do_not_autoplace no) (effects (font (size 1.27 1.27))))
  (property "Description" "Unpolarized capacitor, small symbol" (at 172.72 72.39 0) (hide yes) (show_name no) (do_not_autoplace no) (effects (font (size 1.27 1.27))))
  (pin "2")
  (pin "1")))
